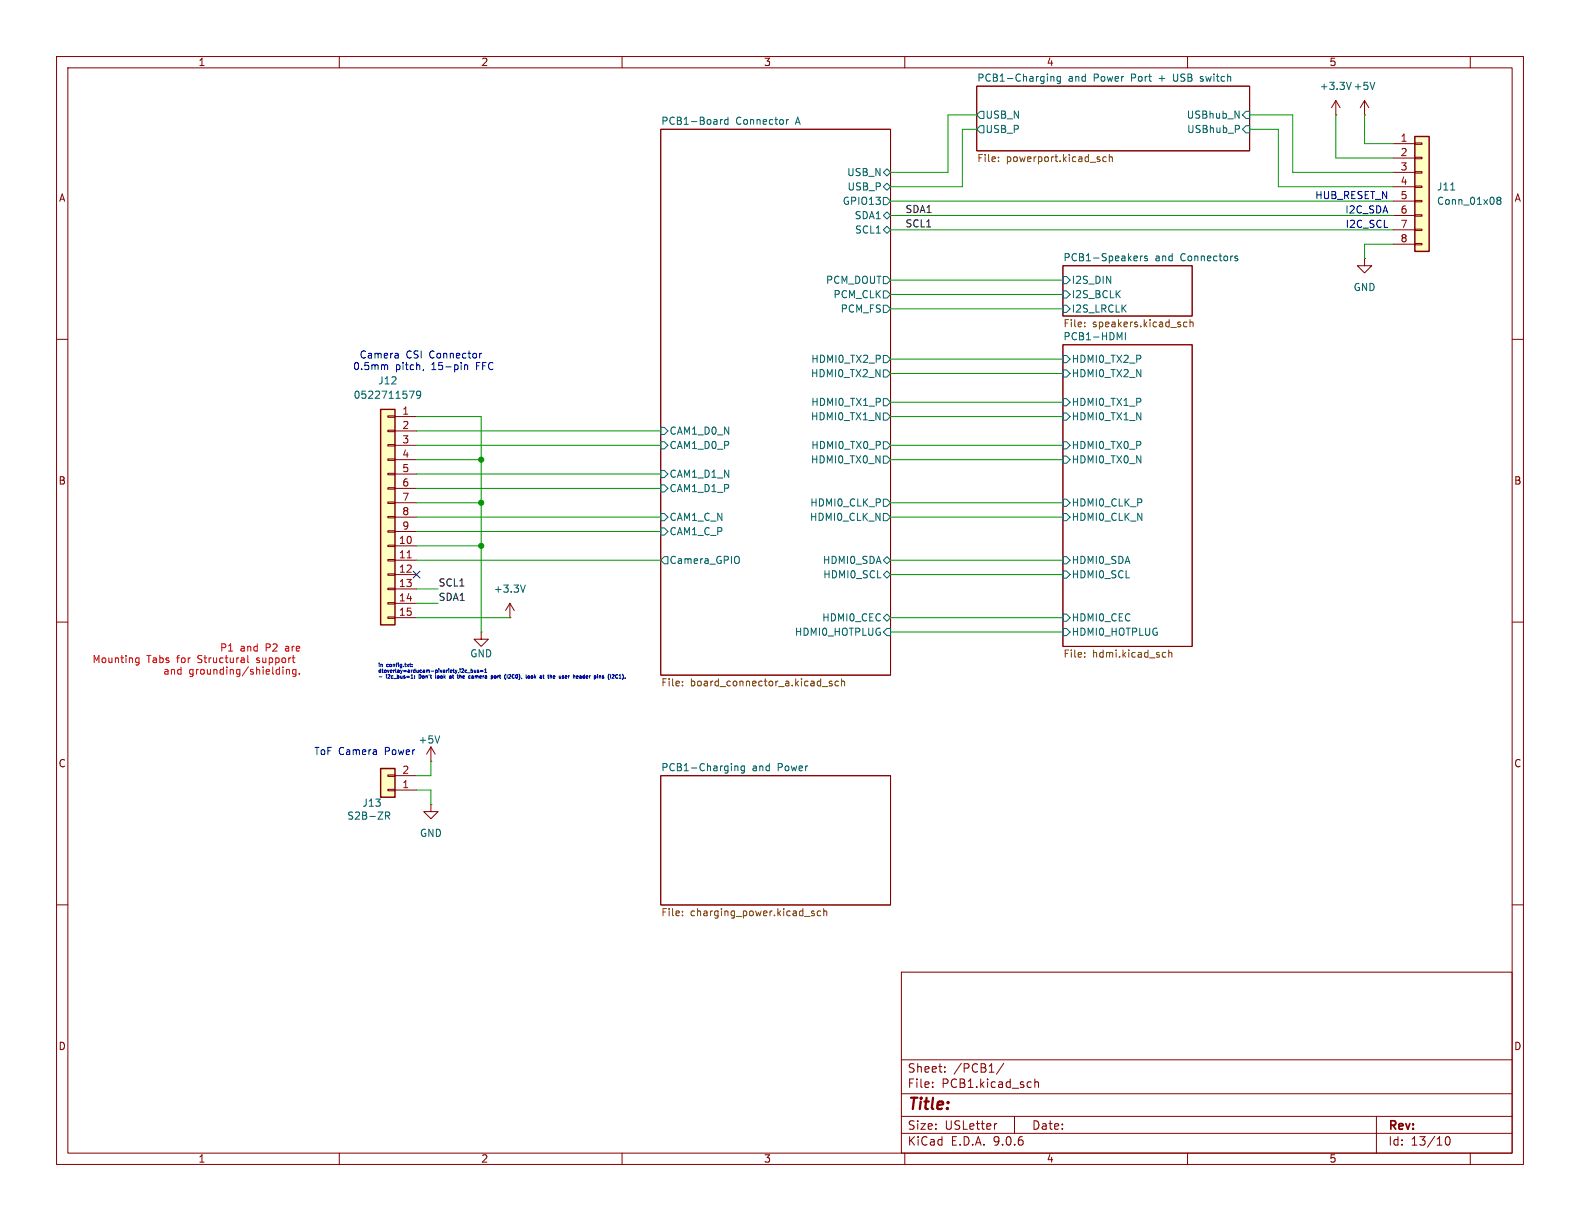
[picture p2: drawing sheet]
(kicad_sch
 (version 20250114)
 (generator "eeschema")
 (generator_version "9.0")
 (paper "USLetter")
 (lib_symbols
  (symbol "Connector_Generic:Conn_01x15"
   (pin_names
    (offset 1.016) (hide yes)) (exclude_from_sim no) (in_bom yes) (on_board yes)
   (property "Reference" "J" (at 0 20.32 0) (effects (font (size 1.27 1.27))))
   (property "Value" "Conn_01x15" (at 0 -20.32 0) (effects (font (size 1.27 1.27))))
   (property "Footprint" "" (at 0 0 0) (effects (font (size 1.27 1.27)) (hide yes)))
   (property "Datasheet" "~" (at 0 0 0) (effects (font (size 1.27 1.27)) (hide yes)))
   (property "Description" "Generic connector, single row, 01x15, script generated (kicad-library-utils/schlib/autogen/connector/)" (at 0 0 0) (effects (font (size 1.27 1.27)) (hide yes)))
   (symbol "Conn_01x15_1_1"
    (rectangle (start -1.27 19.05) (end 1.27 -19.05) (stroke (width 0.254) (type default)) (fill (type background)))
    (rectangle (start -1.27 17.907) (end 0 17.653) (stroke (width 0.1524) (type default)) (fill (type none)))
    (rectangle (start -1.27 15.367) (end 0 15.113) (stroke (width 0.1524) (type default)) (fill (type none)))
    (rectangle (start -1.27 12.827) (end 0 12.573) (stroke (width 0.1524) (type default)) (fill (type none)))
    (rectangle (start -1.27 10.287) (end 0 10.033) (stroke (width 0.1524) (type default)) (fill (type none)))
    (rectangle (start -1.27 7.747) (end 0 7.493) (stroke (width 0.1524) (type default)) (fill (type none)))
    (rectangle (start -1.27 5.207) (end 0 4.953) (stroke (width 0.1524) (type default)) (fill (type none)))
    (rectangle (start -1.27 2.667) (end 0 2.413) (stroke (width 0.1524) (type default)) (fill (type none)))
    (rectangle (start -1.27 0.127) (end 0 -0.127) (stroke (width 0.1524) (type default)) (fill (type none)))
    (rectangle (start -1.27 -2.413) (end 0 -2.667) (stroke (width 0.1524) (type default)) (fill (type none)))
    (rectangle (start -1.27 -4.953) (end 0 -5.207) (stroke (width 0.1524) (type default)) (fill (type none)))
    (rectangle (start -1.27 -7.493) (end 0 -7.747) (stroke (width 0.1524) (type default)) (fill (type none)))
    (rectangle (start -1.27 -10.033) (end 0 -10.287) (stroke (width 0.1524) (type default)) (fill (type none)))
    (rectangle (start -1.27 -12.573) (end 0 -12.827) (stroke (width 0.1524) (type default)) (fill (type none)))
    (rectangle (start -1.27 -15.113) (end 0 -15.367) (stroke (width 0.1524) (type default)) (fill (type none)))
    (rectangle (start -1.27 -17.653) (end 0 -17.907) (stroke (width 0.1524) (type default)) (fill (type none)))
    (pin passive line (at -5.08 17.78 0) (length 3.81) (name "Pin_1" (effects (font (size 1.27 1.27)))) (number "1" (effects (font (size 1.27 1.27)))))
    (pin passive line (at -5.08 15.24 0) (length 3.81) (name "Pin_2" (effects (font (size 1.27 1.27)))) (number "2" (effects (font (size 1.27 1.27)))))
    (pin passive line (at -5.08 12.7 0) (length 3.81) (name "Pin_3" (effects (font (size 1.27 1.27)))) (number "3" (effects (font (size 1.27 1.27)))))
    (pin passive line (at -5.08 10.16 0) (length 3.81) (name "Pin_4" (effects (font (size 1.27 1.27)))) (number "4" (effects (font (size 1.27 1.27)))))
    (pin passive line (at -5.08 7.62 0) (length 3.81) (name "Pin_5" (effects (font (size 1.27 1.27)))) (number "5" (effects (font (size 1.27 1.27)))))
    (pin passive line (at -5.08 5.08 0) (length 3.81) (name "Pin_6" (effects (font (size 1.27 1.27)))) (number "6" (effects (font (size 1.27 1.27)))))
    (pin passive line (at -5.08 2.54 0) (length 3.81) (name "Pin_7" (effects (font (size 1.27 1.27)))) (number "7" (effects (font (size 1.27 1.27)))))
    (pin passive line (at -5.08 0 0) (length 3.81) (name "Pin_8" (effects (font (size 1.27 1.27)))) (number "8" (effects (font (size 1.27 1.27)))))
    (pin passive line (at -5.08 -2.54 0) (length 3.81) (name "Pin_9" (effects (font (size 1.27 1.27)))) (number "9" (effects (font (size 1.27 1.27)))))
    (pin passive line (at -5.08 -5.08 0) (length 3.81) (name "Pin_10" (effects (font (size 1.27 1.27)))) (number "10" (effects (font (size 1.27 1.27)))))
    (pin passive line (at -5.08 -7.62 0) (length 3.81) (name "Pin_11" (effects (font (size 1.27 1.27)))) (number "11" (effects (font (size 1.27 1.27)))))
    (pin passive line (at -5.08 -10.16 0) (length 3.81) (name "Pin_12" (effects (font (size 1.27 1.27)))) (number "12" (effects (font (size 1.27 1.27)))))
    (pin passive line (at -5.08 -12.7 0) (length 3.81) (name "Pin_13" (effects (font (size 1.27 1.27)))) (number "13" (effects (font (size 1.27 1.27)))))
    (pin passive line (at -5.08 -15.24 0) (length 3.81) (name "Pin_14" (effects (font (size 1.27 1.27)))) (number "14" (effects (font (size 1.27 1.27)))))
    (pin passive line (at -5.08 -17.78 0) (length 3.81) (name "Pin_15" (effects (font (size 1.27 1.27)))) (number "15" (effects (font (size 1.27 1.27))))))
   (embedded_fonts no))
  (symbol "PCM_4ms_Connector:Conn_01x02"
   (pin_names
    (offset 1.016) (hide yes)) (exclude_from_sim no) (in_bom yes) (on_board yes)
   (property "Reference" "J" (at 0 2.54 0) (effects (font (size 1.27 1.27))))
   (property "Value" "Conn_01x02" (at 0 -5.08 0) (effects (font (size 1.27 1.27))))
   (property "Footprint" "4ms_Connector:Pins_1x02_2.54mm_TH" (at -0.635 4.445 0) (effects (font (size 1.27 1.27)) (hide yes)))
   (property "Datasheet" "" (at 0 0 0) (effects (font (size 1.27 1.27)) (hide yes)))
   (property "Description" "HEADER 1x2 MALE PINS 0.100” 180deg" (at 0 0 0) (effects (font (size 1.27 1.27)) (hide yes)))
   (property "Specifications" "Pins_01x02, Header, Male Pins, 1*2, spacing 2.54mm, straight pin" (at -2.54 -7.874 0) (effects (font (size 1.27 1.27)) (justify left) (hide yes)))
   (property "Manufacturer" "TAD" (at -2.54 -9.398 0) (effects (font (size 1.27 1.27)) (justify left) (hide yes)))
   (property "Part Number" "1-0201FBV0T" (at -2.54 -10.922 0) (effects (font (size 1.27 1.27)) (justify left) (hide yes)))
   (symbol "Conn_01x02_1_1"
    (rectangle (start -1.27 1.27) (end 1.27 -3.81) (stroke (width 0.254) (type default)) (fill (type background)))
    (rectangle (start -1.27 0.127) (end 0 -0.127) (stroke (width 0.1524) (type default)) (fill (type none)))
    (rectangle (start -1.27 -2.413) (end 0 -2.667) (stroke (width 0.1524) (type default)) (fill (type none)))
    (pin passive line (at -5.08 0 0) (length 3.81) (name "Pin_1" (effects (font (size 1.27 1.27)))) (number "1" (effects (font (size 1.27 1.27)))))
    (pin passive line (at -5.08 -2.54 0) (length 3.81) (name "Pin_2" (effects (font (size 1.27 1.27)))) (number "2" (effects (font (size 1.27 1.27))))))
   (embedded_fonts no))
  (symbol "PCM_4ms_Connector:Conn_01x08"
   (pin_names
    (offset 1.016) (hide yes)) (exclude_from_sim no) (in_bom yes) (on_board yes)
   (property "Reference" "J" (at 0 10.16 0) (effects (font (size 1.27 1.27))))
   (property "Value" "Conn_01x08" (at -1.27 -13.97 0) (effects (font (size 1.27 1.27))))
   (property "Footprint" "4ms_Connector:Pins_1x08_2.54mm_TH" (at 0 12.065 0) (effects (font (size 1.27 1.27)) (hide yes)))
   (property "Datasheet" "" (at 0 5.08 0) (effects (font (size 1.27 1.27)) (hide yes)))
   (property "Description" "HEADER 1x8 MALE PINS 0.100” 180deg" (at 0 0 0) (effects (font (size 1.27 1.27)) (hide yes)))
   (property "Specifications" "HEADER 1x8 MALE PINS 0.100” 180deg" (at -4.445 -20.955 0) (effects (font (size 1.27 1.27)) (justify left) (hide yes)))
   (symbol "Conn_01x08_0_0"
    (pin passive line (at -5.08 -2.54 0) (length 3.81) (name "Pin_5" (effects (font (size 1.27 1.27)))) (number "5" (effects (font (size 1.27 1.27)))))
    (pin passive line (at -5.08 -5.08 0) (length 3.81) (name "Pin_6" (effects (font (size 1.27 1.27)))) (number "6" (effects (font (size 1.27 1.27)))))
    (pin passive line (at -5.08 -7.62 0) (length 3.81) (name "Pin_7" (effects (font (size 1.27 1.27)))) (number "7" (effects (font (size 1.27 1.27)))))
    (pin passive line (at -5.08 -10.16 0) (length 3.81) (name "Pin_8" (effects (font (size 1.27 1.27)))) (number "8" (effects (font (size 1.27 1.27))))))
   (symbol "Conn_01x08_1_1"
    (rectangle (start -1.27 8.89) (end 1.27 -11.43) (stroke (width 0.254) (type default)) (fill (type background)))
    (rectangle (start -1.27 7.747) (end 0 7.493) (stroke (width 0.1524) (type default)) (fill (type none)))
    (rectangle (start -1.27 5.207) (end 0 4.953) (stroke (width 0.1524) (type default)) (fill (type none)))
    (rectangle (start -1.27 2.667) (end 0 2.413) (stroke (width 0.1524) (type default)) (fill (type none)))
    (rectangle (start -1.27 0.127) (end 0 -0.127) (stroke (width 0.1524) (type default)) (fill (type none)))
    (rectangle (start -1.27 -2.413) (end 0 -2.667) (stroke (width 0.1524) (type default)) (fill (type none)))
    (rectangle (start -1.27 -4.953) (end 0 -5.207) (stroke (width 0.1524) (type default)) (fill (type none)))
    (rectangle (start -1.27 -7.493) (end 0 -7.747) (stroke (width 0.1524) (type default)) (fill (type none)))
    (rectangle (start -1.27 -10.033) (end 0 -10.287) (stroke (width 0.1524) (type default)) (fill (type none)))
    (pin passive line (at -5.08 7.62 0) (length 3.81) (name "Pin_1" (effects (font (size 1.27 1.27)))) (number "1" (effects (font (size 1.27 1.27)))))
    (pin passive line (at -5.08 5.08 0) (length 3.81) (name "Pin_2" (effects (font (size 1.27 1.27)))) (number "2" (effects (font (size 1.27 1.27)))))
    (pin passive line (at -5.08 2.54 0) (length 3.81) (name "Pin_3" (effects (font (size 1.27 1.27)))) (number "3" (effects (font (size 1.27 1.27)))))
    (pin passive line (at -5.08 0 0) (length 3.81) (name "Pin_4" (effects (font (size 1.27 1.27)))) (number "4" (effects (font (size 1.27 1.27))))))
   (embedded_fonts no))
  (symbol "power:+3.3V"
   (power)
   (pin_numbers (hide yes))
   (pin_names
    (offset 0) (hide yes)) (exclude_from_sim no) (in_bom yes) (on_board yes)
   (property "Reference" "#PWR" (at 0 -3.81 0) (effects (font (size 1.27 1.27)) (hide yes)))
   (property "Value" "+3.3V" (at 0 3.556 0) (effects (font (size 1.27 1.27))))
   (property "Footprint" "" (at 0 0 0) (effects (font (size 1.27 1.27)) (hide yes)))
   (property "Datasheet" "" (at 0 0 0) (effects (font (size 1.27 1.27)) (hide yes)))
   (property "Description" "Power symbol creates a global label with name \"+3.3V\"" (at 0 0 0) (effects (font (size 1.27 1.27)) (hide yes)))
   (symbol "+3.3V_0_1"
    (polyline (pts (xy -0.762 1.27) (xy 0 2.54)) (stroke (width 0) (type default)) (fill (type none)))
    (polyline (pts (xy 0 2.54) (xy 0.762 1.27)) (stroke (width 0) (type default)) (fill (type none)))
    (polyline (pts (xy 0 0) (xy 0 2.54)) (stroke (width 0) (type default)) (fill (type none))))
   (symbol "+3.3V_1_1"
    (pin power_in line (at 0 0 90) (length 0) (name "~" (effects (font (size 1.27 1.27)))) (number "1" (effects (font (size 1.27 1.27))))))
   (embedded_fonts no))
  (symbol "power:GND"
   (power)
   (pin_numbers (hide yes))
   (pin_names
    (offset 0) (hide yes)) (exclude_from_sim no) (in_bom yes) (on_board yes)
   (property "Reference" "#PWR" (at 0 -6.35 0) (effects (font (size 1.27 1.27)) (hide yes)))
   (property "Value" "GND" (at 0 -3.81 0) (effects (font (size 1.27 1.27))))
   (property "Footprint" "" (at 0 0 0) (effects (font (size 1.27 1.27)) (hide yes)))
   (property "Datasheet" "" (at 0 0 0) (effects (font (size 1.27 1.27)) (hide yes)))
   (property "Description" "Power symbol creates a global label with name \"GND\" , ground" (at 0 0 0) (effects (font (size 1.27 1.27)) (hide yes)))
   (symbol "GND_0_1"
    (polyline (pts (xy 0 0) (xy 0 -1.27) (xy 1.27 -1.27) (xy 0 -2.54) (xy -1.27 -1.27) (xy 0 -1.27)) (stroke (width 0) (type default)) (fill (type none))))
   (symbol "GND_1_1"
    (pin power_in line (at 0 0 270) (length 0) (name "~" (effects (font (size 1.27 1.27)))) (number "1" (effects (font (size 1.27 1.27))))))
   (embedded_fonts no)))
 (text "HUB_RESET_N"
  (exclude_from_sim no)
  (at 245.618 34.798 0)
  (effects (font (size 1.27 1.27)) (justify right)))
 (text "in config.txt:\ndtoverlay=arducam-pivariety,i2c_bus=1\n- i2c_bus=1: Don't look at the camera port (I2C0), look at the user header pins (I2C1)."
  (exclude_from_sim no)
  (at 66.802 118.872 0)
  (effects (font (size 0.635 0.635)) (justify left)))
 (text "ToF Camera Power\n"
  (exclude_from_sim no)
  (at 64.516 133.096 0)
  (effects (font (size 1.27 1.27))))
 (text "Camera CSI Connector \n0.5mm pitch, 15-pin FFC\n"
  (exclude_from_sim no)
  (at 74.93 64.008 0)
  (effects (font (size 1.27 1.27))))
 (text "I2C_SCL"
  (exclude_from_sim no)
  (at 245.618 39.878 0)
  (effects (font (size 1.27 1.27)) (justify right)))
 (text "P1 and P2 are\nMounting Tabs for Structural support \nand grounding/shielding."
  (exclude_from_sim no)
  (at 53.34 116.84 0)
  (effects (font (size 1.27 1.27) (color 255 0 0 1)) (justify right)))
 (text "I2C_SDA"
  (exclude_from_sim no)
  (at 245.618 37.338 0)
  (effects (font (size 1.27 1.27)) (justify right)))
 (text "CSI signals are MIPI differential pairs. \nYou cannot treat these like standard 1-to-1 DC connections.\nTo ensure the OV3660 camera actually streams:\n\n1. Group the Pairs: On your PCB, keep the data lines together as pairs (e.g., Pin 2 & 3, Pin 5 & 6).\n\n2. Differential Impedance: The traces between the two connectors should be routed as 100 Ohm differential pairs.\n\n3. Ground Islation: Ensure there is a solid ground plane on the layer directly beneath these traces. \n	The ground pins (Pins 1, 4, 7, etc.) should be stitched to this plane immediately to act as a shield between the high-speed lanes."
  (exclude_from_sim no)
  (at -137.16 86.36 0)
  (effects (font (size 1.27 1.27)) (justify left)))
 (junction
  (at 85.09 81.28)
  (diameter 0)
  (color 0 0 0 0))
 (junction
  (at 85.09 96.52)
  (diameter 0)
  (color 0 0 0 0))
 (junction
  (at 85.09 88.9)
  (diameter 0)
  (color 0 0 0 0))
 (no_connect
  (at 73.66 101.6))
 (wire
  (pts (xy 157.48 49.53) (xy 187.96 49.53))
  (stroke (width 0) (type default)))
 (wire
  (pts (xy 157.48 73.66) (xy 187.96 73.66))
  (stroke (width 0) (type default)))
 (wire
  (pts (xy 73.66 73.66) (xy 85.09 73.66))
  (stroke (width 0) (type default)))
 (wire
  (pts (xy 73.66 91.44) (xy 116.84 91.44))
  (stroke (width 0) (type default)))
 (wire
  (pts (xy 157.48 91.44) (xy 187.96 91.44))
  (stroke (width 0) (type default)))
 (wire
  (pts (xy 228.6 20.32) (xy 228.6 30.48))
  (stroke (width 0) (type default)))
 (wire
  (pts (xy 167.64 20.32) (xy 167.64 30.48))
  (stroke (width 0) (type default)))
 (wire
  (pts (xy 73.66 96.52) (xy 85.09 96.52))
  (stroke (width 0) (type default)))
 (wire
  (pts (xy 157.48 40.64) (xy 246.38 40.64))
  (stroke (width 0) (type default)))
 (wire
  (pts (xy 73.66 104.14) (xy 77.47 104.14))
  (stroke (width 0) (type default)))
 (wire
  (pts (xy 157.48 38.1) (xy 246.38 38.1))
  (stroke (width 0) (type default)))
 (wire
  (pts (xy 85.09 96.52) (xy 85.09 111.76))
  (stroke (width 0) (type default)))
 (wire
  (pts (xy 73.66 88.9) (xy 85.09 88.9))
  (stroke (width 0) (type default)))
 (wire
  (pts (xy 85.09 81.28) (xy 85.09 88.9))
  (stroke (width 0) (type default)))
 (wire
  (pts (xy 157.48 81.28) (xy 187.96 81.28))
  (stroke (width 0) (type default)))
 (wire
  (pts (xy 241.3 25.4) (xy 246.38 25.4))
  (stroke (width 0) (type default)))
 (wire
  (pts (xy 73.66 86.36) (xy 116.84 86.36))
  (stroke (width 0) (type default)))
 (wire
  (pts (xy 157.48 66.04) (xy 187.96 66.04))
  (stroke (width 0) (type default)))
 (wire
  (pts (xy 73.66 137.16) (xy 76.2 137.16))
  (stroke (width 0) (type default)))
 (wire
  (pts (xy 76.2 139.7) (xy 73.66 139.7))
  (stroke (width 0) (type default)))
 (wire
  (pts (xy 157.48 99.06) (xy 187.96 99.06))
  (stroke (width 0) (type default)))
 (wire
  (pts (xy 76.2 139.7) (xy 76.2 142.24))
  (stroke (width 0) (type default)))
 (wire
  (pts (xy 73.66 76.2) (xy 116.84 76.2))
  (stroke (width 0) (type default)))
 (wire
  (pts (xy 157.48 88.9) (xy 187.96 88.9))
  (stroke (width 0) (type default)))
 (wire
  (pts (xy 241.3 20.32) (xy 241.3 25.4))
  (stroke (width 0) (type default)))
 (wire
  (pts (xy 73.66 106.68) (xy 77.47 106.68))
  (stroke (width 0) (type default)))
 (wire
  (pts (xy 236.22 27.94) (xy 246.38 27.94))
  (stroke (width 0) (type default)))
 (wire
  (pts (xy 170.18 22.86) (xy 172.72 22.86))
  (stroke (width 0) (type default)))
 (wire
  (pts (xy 228.6 30.48) (xy 246.38 30.48))
  (stroke (width 0) (type default)))
 (wire
  (pts (xy 157.48 35.56) (xy 246.38 35.56))
  (stroke (width 0) (type default)))
 (wire
  (pts (xy 226.06 33.02) (xy 246.38 33.02))
  (stroke (width 0) (type default)))
 (wire
  (pts (xy 73.66 109.22) (xy 90.17 109.22))
  (stroke (width 0) (type default)))
 (wire
  (pts (xy 157.48 30.48) (xy 167.64 30.48))
  (stroke (width 0) (type default)))
 (wire
  (pts (xy 241.3 43.18) (xy 246.38 43.18))
  (stroke (width 0) (type default)))
 (wire
  (pts (xy 73.66 99.06) (xy 116.84 99.06))
  (stroke (width 0) (type default)))
 (wire
  (pts (xy 157.48 78.74) (xy 187.96 78.74))
  (stroke (width 0) (type default)))
 (wire
  (pts (xy 73.66 93.98) (xy 116.84 93.98))
  (stroke (width 0) (type default)))
 (wire
  (pts (xy 73.66 78.74) (xy 116.84 78.74))
  (stroke (width 0) (type default)))
 (wire
  (pts (xy 157.48 33.02) (xy 170.18 33.02))
  (stroke (width 0) (type default)))
 (wire
  (pts (xy 157.48 71.12) (xy 187.96 71.12))
  (stroke (width 0) (type default)))
 (wire
  (pts (xy 85.09 88.9) (xy 85.09 96.52))
  (stroke (width 0) (type default)))
 (wire
  (pts (xy 170.18 33.02) (xy 170.18 22.86))
  (stroke (width 0) (type default)))
 (wire
  (pts (xy 157.48 109.22) (xy 187.96 109.22))
  (stroke (width 0) (type default)))
 (wire
  (pts (xy 76.2 137.16) (xy 76.2 134.62))
  (stroke (width 0) (type default)))
 (wire
  (pts (xy 167.64 20.32) (xy 172.72 20.32))
  (stroke (width 0) (type default)))
 (wire
  (pts (xy 220.98 20.32) (xy 228.6 20.32))
  (stroke (width 0) (type default)))
 (wire
  (pts (xy 157.48 63.5) (xy 187.96 63.5))
  (stroke (width 0) (type default)))
 (wire
  (pts (xy 220.98 22.86) (xy 226.06 22.86))
  (stroke (width 0) (type default)))
 (wire
  (pts (xy 236.22 20.32) (xy 236.22 27.94))
  (stroke (width 0) (type default)))
 (wire
  (pts (xy 85.09 73.66) (xy 85.09 81.28))
  (stroke (width 0) (type default)))
 (wire
  (pts (xy 157.48 54.61) (xy 187.96 54.61))
  (stroke (width 0) (type default)))
 (wire
  (pts (xy 73.66 83.82) (xy 116.84 83.82))
  (stroke (width 0) (type default)))
 (wire
  (pts (xy 157.48 111.76) (xy 187.96 111.76))
  (stroke (width 0) (type default)))
 (wire
  (pts (xy 157.48 52.07) (xy 187.96 52.07))
  (stroke (width 0) (type default)))
 (wire
  (pts (xy 226.06 22.86) (xy 226.06 33.02))
  (stroke (width 0) (type default)))
 (wire
  (pts (xy 73.66 81.28) (xy 85.09 81.28))
  (stroke (width 0) (type default)))
 (wire
  (pts (xy 157.48 101.6) (xy 187.96 101.6))
  (stroke (width 0) (type default)))
 (wire
  (pts (xy 241.3 45.72) (xy 241.3 43.18))
  (stroke (width 0) (type default)))
 (image
  (at -96.266 114.3)
  (data))
 (label "SCL1"
  (at 77.47 104.14 0)
  (effects (font (size 1.27 1.27)) (justify left bottom)))
 (label "SDA1"
  (at 77.47 106.68 0)
  (effects (font (size 1.27 1.27)) (justify left bottom)))
 (label "SDA1"
  (at 160.02 38.1 0)
  (effects (font (size 1.27 1.27)) (justify left bottom)))
 (label "SCL1"
  (at 160.02 40.64 0)
  (effects (font (size 1.27 1.27)) (justify left bottom)))
 (symbol
  (lib_id "power:GND")
  (at 76.2 142.24 0)
  (mirror y)
  (unit 1)
  (exclude_from_sim no)
  (in_bom yes)
  (on_board yes)
  (dnp no)
  (fields_autoplaced yes)
  (property "Reference" "#PWR086" (at 76.2 148.59 0) (effects (font (size 1.27 1.27)) (hide yes)))
  (property "Value" "GND" (at 76.2 147.32 0) (effects (font (size 1.27 1.27))))
  (property "Footprint" "" (at 76.2 142.24 0) (effects (font (size 1.27 1.27)) (hide yes)))
  (property "Datasheet" "" (at 76.2 142.24 0) (effects (font (size 1.27 1.27)) (hide yes)))
  (property "Description" "Power symbol creates a global label with name \"GND\" , ground" (at 76.2 142.24 0) (effects (font (size 1.27 1.27)) (hide yes)))
  (pin "1"))
 (symbol
  (lib_id "power:+3.3V")
  (at 236.22 20.32 0)
  (mirror y)
  (unit 1)
  (exclude_from_sim no)
  (in_bom yes)
  (on_board yes)
  (dnp no)
  (fields_autoplaced yes)
  (property "Reference" "#PWR080" (at 236.22 24.13 0) (effects (font (size 1.27 1.27)) (hide yes)))
  (property "Value" "+3.3V" (at 236.22 15.24 0) (effects (font (size 1.27 1.27))))
  (property "Footprint" "" (at 236.22 20.32 0) (effects (font (size 1.27 1.27)) (hide yes)))
  (property "Datasheet" "" (at 236.22 20.32 0) (effects (font (size 1.27 1.27)) (hide yes)))
  (property "Description" "Power symbol creates a global label with name \"+3.3V\"" (at 236.22 20.32 0) (effects (font (size 1.27 1.27)) (hide yes)))
  (pin "1"))
 (symbol
  (lib_id "PCM_4ms_Connector:Conn_01x02")
  (at 68.58 139.7 180)
  (unit 1)
  (exclude_from_sim no)
  (in_bom yes)
  (on_board yes)
  (dnp no)
  (property "Reference" "J13" (at 65.786 141.986 0) (effects (font (size 1.27 1.27))))
  (property "Value" "S2B-ZR" (at 65.278 144.272 0) (effects (font (size 1.27 1.27))))
  (property "Footprint" "S2B-XH-A:JST_S2B-XH-A" (at 69.215 144.145 0) (effects (font (size 1.27 1.27)) (hide yes)))
  (property "Datasheet" "kicad-embed://eZH.pdf" (at 68.58 139.7 0) (effects (font (size 1.27 1.27)) (hide yes)))
  (property "Description" "CONN HEADER R/A 2POS 1.5MM" (at 68.58 139.7 0) (effects (font (size 1.27 1.27)) (hide yes)))
  (property "Specifications" "Pins_01x02, Header, Male Pins, 1*2, spacing 2.54mm, straight pin" (at 71.12 131.826 0) (effects (font (size 1.27 1.27)) (justify left) (hide yes)))
  (property "Manufacturer" "JST Sales America Inc." (at 71.12 130.302 0) (effects (font (size 1.27 1.27)) (justify left) (hide yes)))
  (property "Part Number" "1-0201FBV0T" (at 71.12 128.778 0) (effects (font (size 1.27 1.27)) (justify left) (hide yes)))
  (property "Current - Load" "3A" (at 68.58 139.7 0) (effects (font (size 1.27 1.27)) (hide yes)))
  (property "Digikey Link" "https://www.digikey.ca/en/products/detail/jst-sales-america-inc/s2b-zr/926576" (at 68.58 139.7 0) (effects (font (size 1.27 1.27)) (hide yes)))
  (property "Manufacturer Part" "S2B-ZR" (at 68.58 139.7 0) (effects (font (size 1.27 1.27)) (hide yes)))
  (property "Package" "Bulk" (at 68.58 139.7 0) (effects (font (size 1.27 1.27)) (hide yes)))
  (property "Price" "0.11" (at 68.58 139.7 0) (effects (font (size 1.27 1.27)) (hide yes)))
  (property "Supplier" "DigiKey" (at 68.58 139.7 0) (effects (font (size 1.27 1.27)) (hide yes)))
  (property "Supplier P/N" "455-1669-ND" (at 68.58 139.7 0) (effects (font (size 1.27 1.27)) (hide yes)))
  (property "Type" "Through Hole, Right Angle" (at 68.58 139.7 0) (effects (font (size 1.27 1.27)) (hide yes)))
  (property "Unit" "pcs" (at 68.58 139.7 0) (effects (font (size 1.27 1.27)) (hide yes)))
  (property "Voltage - Load" "250V" (at 68.58 139.7 0) (effects (font (size 1.27 1.27)) (hide yes)))
  (pin "1")
  (pin "2"))
 (symbol
  (lib_id "power:+3.3V")
  (at 241.3 20.32 0)
  (mirror y)
  (unit 1)
  (exclude_from_sim no)
  (in_bom yes)
  (on_board yes)
  (dnp no)
  (fields_autoplaced yes)
  (property "Reference" "#PWR081" (at 241.3 24.13 0) (effects (font (size 1.27 1.27)) (hide yes)))
  (property "Value" "+5V" (at 241.3 15.24 0) (effects (font (size 1.27 1.27))))
  (property "Footprint" "" (at 241.3 20.32 0) (effects (font (size 1.27 1.27)) (hide yes)))
  (property "Datasheet" "" (at 241.3 20.32 0) (effects (font (size 1.27 1.27)) (hide yes)))
  (property "Description" "Power symbol creates a global label with name \"+3.3V\"" (at 241.3 20.32 0) (effects (font (size 1.27 1.27)) (hide yes)))
  (pin "1"))
 (symbol
  (lib_id "power:GND")
  (at 85.09 111.76 0)
  (mirror y)
  (unit 1)
  (exclude_from_sim no)
  (in_bom yes)
  (on_board yes)
  (dnp no)
  (property "Reference" "#PWR084" (at 85.09 118.11 0) (effects (font (size 1.27 1.27)) (hide yes)))
  (property "Value" "GND" (at 85.09 115.57 0) (effects (font (size 1.27 1.27))))
  (property "Footprint" "" (at 85.09 111.76 0) (effects (font (size 1.27 1.27)) (hide yes)))
  (property "Datasheet" "" (at 85.09 111.76 0) (effects (font (size 1.27 1.27)) (hide yes)))
  (property "Description" "Power symbol creates a global label with name \"GND\" , ground" (at 85.09 111.76 0) (effects (font (size 1.27 1.27)) (hide yes)))
  (pin "1"))
 (symbol
  (lib_id "Connector_Generic:Conn_01x15")
  (at 68.58 91.44 0)
  (mirror y)
  (unit 1)
  (exclude_from_sim no)
  (in_bom yes)
  (on_board yes)
  (dnp no)
  (fields_autoplaced yes)
  (property "Reference" "J12" (at 68.58 67.31 0) (effects (font (size 1.27 1.27))))
  (property "Value" "0522711579" (at 68.58 69.85 0) (effects (font (size 1.27 1.27))))
  (property "Footprint" "" (at 68.58 91.44 0) (effects (font (size 1.27 1.27)) (hide yes)))
  (property "Datasheet" "kicad-embed://15pin connector.pdf" (at 68.58 91.44 0) (effects (font (size 1.27 1.27)) (hide yes)))
  (property "Description" "CONN FPC BOTTOM 15POS 1MM R/A" (at 68.58 91.44 0) (effects (font (size 1.27 1.27)) (hide yes)))
  (property "Digikey Link" "https://www.digikey.ca/en/products/detail/molex/0522711579/3262879?s=N4IgTCBcDaILIHsA2BTAHgAgKxjAdgEYBaArPAThAF0BfIA" (at 68.58 91.44 0) (effects (font (size 1.27 1.27)) (hide yes)))
  (property "Manufacturer" "Molex" (at 68.58 91.44 0) (effects (font (size 1.27 1.27)) (hide yes)))
  (property "Manufacturer Part" "0522711579" (at 68.58 91.44 0) (effects (font (size 1.27 1.27)) (hide yes)))
  (property "Price" "1.7" (at 68.58 91.44 0) (effects (font (size 1.27 1.27)) (hide yes)))
  (property "Supplier" "DigiKey" (at 68.58 91.44 0) (effects (font (size 1.27 1.27)) (hide yes)))
  (property "Supplier P/N" "WM10967CT-ND" (at 68.58 91.44 0) (effects (font (size 1.27 1.27)) (hide yes)))
  (property "Type" "Surface Mount, Right Angle" (at 68.58 91.44 0) (effects (font (size 1.27 1.27)) (hide yes)))
  (property "Unit" "pcs" (at 68.58 91.44 0) (effects (font (size 1.27 1.27)) (hide yes)))
  (pin "5")
  (pin "3")
  (pin "2")
  (pin "4")
  (pin "7")
  (pin "14")
  (pin "11")
  (pin "10")
  (pin "6")
  (pin "12")
  (pin "13")
  (pin "8")
  (pin "9")
  (pin "1")
  (pin "15"))
 (symbol
  (lib_id "PCM_4ms_Connector:Conn_01x08")
  (at 251.46 33.02 0)
  (unit 1)
  (exclude_from_sim no)
  (in_bom yes)
  (on_board yes)
  (dnp no)
  (fields_autoplaced yes)
  (property "Reference" "J11" (at 254 33.0199 0) (effects (font (size 1.27 1.27)) (justify left)))
  (property "Value" "Conn_01x08" (at 254 35.5599 0) (effects (font (size 1.27 1.27)) (justify left)))
  (property "Footprint" "" (at 251.46 20.955 0) (effects (font (size 1.27 1.27)) (hide yes)))
  (property "Datasheet" "kicad-embed://B3B-XH-A.pdf" (at 251.46 27.94 0) (effects (font (size 1.27 1.27)) (hide yes)))
  (property "Description" "CONN HEADER R/A 8POS 2.5MM" (at 251.46 33.02 0) (effects (font (size 1.27 1.27)) (hide yes)))
  (property "Specifications" "HEADER 1x8 MALE PINS 0.100” 180deg" (at 247.015 53.975 0) (effects (font (size 1.27 1.27)) (justify left) (hide yes)))
  (property "Digikey Link" "https://www.digikey.ca/en/products/detail/jst-sales-america-inc/S8B-XH-A/1651023" (at 251.46 33.02 0) (effects (font (size 1.27 1.27)) (hide yes)))
  (property "Manufacturer" "JST Sales America Inc." (at 251.46 33.02 0) (effects (font (size 1.27 1.27)) (hide yes)))
  (property "Manufacturer Part" "S8B-XH-A" (at 251.46 33.02 0) (effects (font (size 1.27 1.27)) (hide yes)))
  (property "Price" "0.33" (at 251.46 33.02 0) (effects (font (size 1.27 1.27)) (hide yes)))
  (property "Supplier" "DigiKey" (at 251.46 33.02 0) (effects (font (size 1.27 1.27)) (hide yes)))
  (property "Supplier P/N" "455-S8B-XH-A-ND" (at 251.46 33.02 0) (effects (font (size 1.27 1.27)) (hide yes)))
  (property "Type" "Through Hole" (at 251.46 33.02 0) (effects (font (size 1.27 1.27)) (hide yes)))
  (property "Unit" "pcs" (at 251.46 33.02 0) (effects (font (size 1.27 1.27)) (hide yes)))
  (property "Voltage Raing" "" (at 251.46 33.02 0) (effects (font (size 1.27 1.27)) (hide yes)))
  (property "Voltage Rating" "" (at 251.46 33.02 0) (effects (font (size 1.27 1.27)) (hide yes)))
  (pin "6")
  (pin "5")
  (pin "1")
  (pin "8")
  (pin "2")
  (pin "7")
  (pin "3")
  (pin "4"))
 (symbol
  (lib_id "power:GND")
  (at 241.3 45.72 0)
  (mirror y)
  (unit 1)
  (exclude_from_sim no)
  (in_bom yes)
  (on_board yes)
  (dnp no)
  (fields_autoplaced yes)
  (property "Reference" "#PWR082" (at 241.3 52.07 0) (effects (font (size 1.27 1.27)) (hide yes)))
  (property "Value" "GND" (at 241.3 50.8 0) (effects (font (size 1.27 1.27))))
  (property "Footprint" "" (at 241.3 45.72 0) (effects (font (size 1.27 1.27)) (hide yes)))
  (property "Datasheet" "" (at 241.3 45.72 0) (effects (font (size 1.27 1.27)) (hide yes)))
  (property "Description" "Power symbol creates a global label with name \"GND\" , ground" (at 241.3 45.72 0) (effects (font (size 1.27 1.27)) (hide yes)))
  (pin "1"))
 (symbol
  (lib_id "power:+3.3V")
  (at 90.17 109.22 0)
  (mirror y)
  (unit 1)
  (exclude_from_sim no)
  (in_bom yes)
  (on_board yes)
  (dnp no)
  (property "Reference" "#PWR083" (at 90.17 113.03 0) (effects (font (size 1.27 1.27)) (hide yes)))
  (property "Value" "+3.3V" (at 90.17 104.14 0) (effects (font (size 1.27 1.27))))
  (property "Footprint" "" (at 90.17 109.22 0) (effects (font (size 1.27 1.27)) (hide yes)))
  (property "Datasheet" "" (at 90.17 109.22 0) (effects (font (size 1.27 1.27)) (hide yes)))
  (property "Description" "Power symbol creates a global label with name \"+3.3V\"" (at 90.17 109.22 0) (effects (font (size 1.27 1.27)) (hide yes)))
  (pin "1"))
 (symbol
  (lib_id "power:+3.3V")
  (at 76.2 134.62 0)
  (mirror y)
  (unit 1)
  (exclude_from_sim no)
  (in_bom yes)
  (on_board yes)
  (dnp no)
  (property "Reference" "#PWR085" (at 76.2 138.43 0) (effects (font (size 1.27 1.27)) (hide yes)))
  (property "Value" "+5V" (at 75.946 130.81 0) (effects (font (size 1.27 1.27))))
  (property "Footprint" "" (at 76.2 134.62 0) (effects (font (size 1.27 1.27)) (hide yes)))
  (property "Datasheet" "" (at 76.2 134.62 0) (effects (font (size 1.27 1.27)) (hide yes)))
  (property "Description" "Power symbol creates a global label with name \"+3.3V\"" (at 76.2 134.62 0) (effects (font (size 1.27 1.27)) (hide yes)))
  (pin "1"))
 (sheet
  (at 116.84 22.86)
  (size 40.64 96.52)
  (exclude_from_sim no)
  (in_bom yes)
  (on_board yes)
  (dnp no)
  (fields_autoplaced yes)
  (stroke (width 0.1524) (type solid))
  (fill (color 0 0 0 0.0000))
  (property "Sheetname" "PCB1-Board Connector A" (at 116.84 22.1484 0) (effects (font (size 1.27 1.27)) (justify left bottom)))
  (property "Sheetfile" "board_connector_a.kicad_sch" (at 116.84 119.9646 0) (effects (font (size 1.27 1.27)) (justify left top)))
  (pin "CAM1_C_N" input (at 116.84 91.44 180) (effects (font (size 1.27 1.27)) (justify left)))
  (pin "CAM1_C_P" input (at 116.84 93.98 180) (effects (font (size 1.27 1.27)) (justify left)))
  (pin "CAM1_D0_N" input (at 116.84 76.2 180) (effects (font (size 1.27 1.27)) (justify left)))
  (pin "CAM1_D0_P" input (at 116.84 78.74 180) (effects (font (size 1.27 1.27)) (justify left)))
  (pin "CAM1_D1_N" input (at 116.84 83.82 180) (effects (font (size 1.27 1.27)) (justify left)))
  (pin "CAM1_D1_P" input (at 116.84 86.36 180) (effects (font (size 1.27 1.27)) (justify left)))
  (pin "Camera_GPIO" output (at 116.84 99.06 180) (effects (font (size 1.27 1.27)) (justify left)))
  (pin "GPIO13" output (at 157.48 35.56 0) (effects (font (size 1.27 1.27)) (justify right)))
  (pin "PCM_CLK" output (at 157.48 52.07 0) (effects (font (size 1.27 1.27)) (justify right)))
  (pin "PCM_DOUT" output (at 157.48 49.53 0) (effects (font (size 1.27 1.27)) (justify right)))
  (pin "PCM_FS" output (at 157.48 54.61 0) (effects (font (size 1.27 1.27)) (justify right)))
  (pin "SCL1" bidirectional (at 157.48 40.64 0) (effects (font (size 1.27 1.27)) (justify right)))
  (pin "SDA1" bidirectional (at 157.48 38.1 0) (effects (font (size 1.27 1.27)) (justify right)))
  (pin "USB_N" bidirectional (at 157.48 30.48 0) (effects (font (size 1.27 1.27)) (justify right)))
  (pin "USB_P" bidirectional (at 157.48 33.02 0) (effects (font (size 1.27 1.27)) (justify right)))
  (pin "HDMI0_CEC" bidirectional (at 157.48 109.22 0) (effects (font (size 1.27 1.27)) (justify right)))
  (pin "HDMI0_CLK_N" output (at 157.48 91.44 0) (effects (font (size 1.27 1.27)) (justify right)))
  (pin "HDMI0_CLK_P" output (at 157.48 88.9 0) (effects (font (size 1.27 1.27)) (justify right)))
  (pin "HDMI0_HOTPLUG" input (at 157.48 111.76 0) (effects (font (size 1.27 1.27)) (justify right)))
  (pin "HDMI0_SCL" bidirectional (at 157.48 101.6 0) (effects (font (size 1.27 1.27)) (justify right)))
  (pin "HDMI0_SDA" bidirectional (at 157.48 99.06 0) (effects (font (size 1.27 1.27)) (justify right)))
  (pin "HDMI0_TX0_N" output (at 157.48 81.28 0) (effects (font (size 1.27 1.27)) (justify right)))
  (pin "HDMI0_TX0_P" output (at 157.48 78.74 0) (effects (font (size 1.27 1.27)) (justify right)))
  (pin "HDMI0_TX1_N" output (at 157.48 73.66 0) (effects (font (size 1.27 1.27)) (justify right)))
  (pin "HDMI0_TX1_P" output (at 157.48 71.12 0) (effects (font (size 1.27 1.27)) (justify right)))
  (pin "HDMI0_TX2_N" output (at 157.48 66.04 0) (effects (font (size 1.27 1.27)) (justify right)))
  (pin "HDMI0_TX2_P" output (at 157.48 63.5 0) (effects (font (size 1.27 1.27)) (justify right))))
 (sheet
  (at 187.96 46.99)
  (size 22.86 8.89)
  (exclude_from_sim no)
  (in_bom yes)
  (on_board yes)
  (dnp no)
  (fields_autoplaced yes)
  (stroke (width 0.1524) (type solid))
  (fill (color 0 0 0 0.0000))
  (property "Sheetname" "PCB1-Speakers and Connectors" (at 187.96 46.2784 0) (effects (font (size 1.27 1.27)) (justify left bottom)))
  (property "Sheetfile" "speakers.kicad_sch" (at 187.96 56.4646 0) (effects (font (size 1.27 1.27)) (justify left top)))
  (pin "I2S_BCLK" input (at 187.96 52.07 180) (effects (font (size 1.27 1.27)) (justify left)))
  (pin "I2S_DIN" input (at 187.96 49.53 180) (effects (font (size 1.27 1.27)) (justify left)))
  (pin "I2S_LRCLK" input (at 187.96 54.61 180) (effects (font (size 1.27 1.27)) (justify left))))
 (sheet
  (at 116.84 137.16)
  (size 40.64 22.86)
  (exclude_from_sim no)
  (in_bom yes)
  (on_board yes)
  (dnp no)
  (fields_autoplaced yes)
  (stroke (width 0.1524) (type solid))
  (fill (color 0 0 0 0.0000))
  (property "Sheetname" "PCB1-Charging and Power" (at 116.84 136.4484 0) (effects (font (size 1.27 1.27)) (justify left bottom)))
  (property "Sheetfile" "charging_power.kicad_sch" (at 116.84 160.6046 0) (effects (font (size 1.27 1.27)) (justify left top))))
 (sheet
  (at 187.96 60.96)
  (size 22.86 53.34)
  (exclude_from_sim no)
  (in_bom yes)
  (on_board yes)
  (dnp no)
  (fields_autoplaced yes)
  (stroke (width 0.1524) (type solid))
  (fill (color 0 0 0 0.0000))
  (property "Sheetname" "PCB1-HDMI" (at 187.96 60.2484 0) (effects (font (size 1.27 1.27)) (justify left bottom)))
  (property "Sheetfile" "hdmi.kicad_sch" (at 187.96 114.8846 0) (effects (font (size 1.27 1.27)) (justify left top)))
  (pin "HDMI0_CEC" input (at 187.96 109.22 180) (effects (font (size 1.27 1.27)) (justify left)))
  (pin "HDMI0_CLK_N" input (at 187.96 91.44 180) (effects (font (size 1.27 1.27)) (justify left)))
  (pin "HDMI0_CLK_P" input (at 187.96 88.9 180) (effects (font (size 1.27 1.27)) (justify left)))
  (pin "HDMI0_HOTPLUG" input (at 187.96 111.76 180) (effects (font (size 1.27 1.27)) (justify left)))
  (pin "HDMI0_SCL" input (at 187.96 101.6 180) (effects (font (size 1.27 1.27)) (justify left)))
  (pin "HDMI0_SDA" input (at 187.96 99.06 180) (effects (font (size 1.27 1.27)) (justify left)))
  (pin "HDMI0_TX0_N" input (at 187.96 81.28 180) (effects (font (size 1.27 1.27)) (justify left)))
  (pin "HDMI0_TX0_P" input (at 187.96 78.74 180) (effects (font (size 1.27 1.27)) (justify left)))
  (pin "HDMI0_TX1_N" input (at 187.96 73.66 180) (effects (font (size 1.27 1.27)) (justify left)))
  (pin "HDMI0_TX1_P" input (at 187.96 71.12 180) (effects (font (size 1.27 1.27)) (justify left)))
  (pin "HDMI0_TX2_N" input (at 187.96 66.04 180) (effects (font (size 1.27 1.27)) (justify left)))
  (pin "HDMI0_TX2_P" input (at 187.96 63.5 180) (effects (font (size 1.27 1.27)) (justify left))))
 (sheet
  (at 172.72 15.24)
  (size 48.26 11.43)
  (exclude_from_sim no)
  (in_bom yes)
  (on_board yes)
  (dnp no)
  (fields_autoplaced yes)
  (stroke (width 0.1524) (type solid))
  (fill (color 0 0 0 0.0000))
  (property "Sheetname" "PCB1-Charging and Power Port + USB switch" (at 172.72 14.5284 0) (effects (font (size 1.27 1.27)) (justify left bottom)))
  (property "Sheetfile" "powerport.kicad_sch" (at 172.72 27.2546 0) (effects (font (size 1.27 1.27)) (justify left top)))
  (pin "USBhub_N" input (at 220.98 20.32 0) (effects (font (size 1.27 1.27)) (justify right)))
  (pin "USBhub_P" input (at 220.98 22.86 0) (effects (font (size 1.27 1.27)) (justify right)))
  (pin "USB_N" output (at 172.72 20.32 180) (effects (font (size 1.27 1.27)) (justify left)))
  (pin "USB_P" output (at 172.72 22.86 180) (effects (font (size 1.27 1.27)) (justify left)))))
